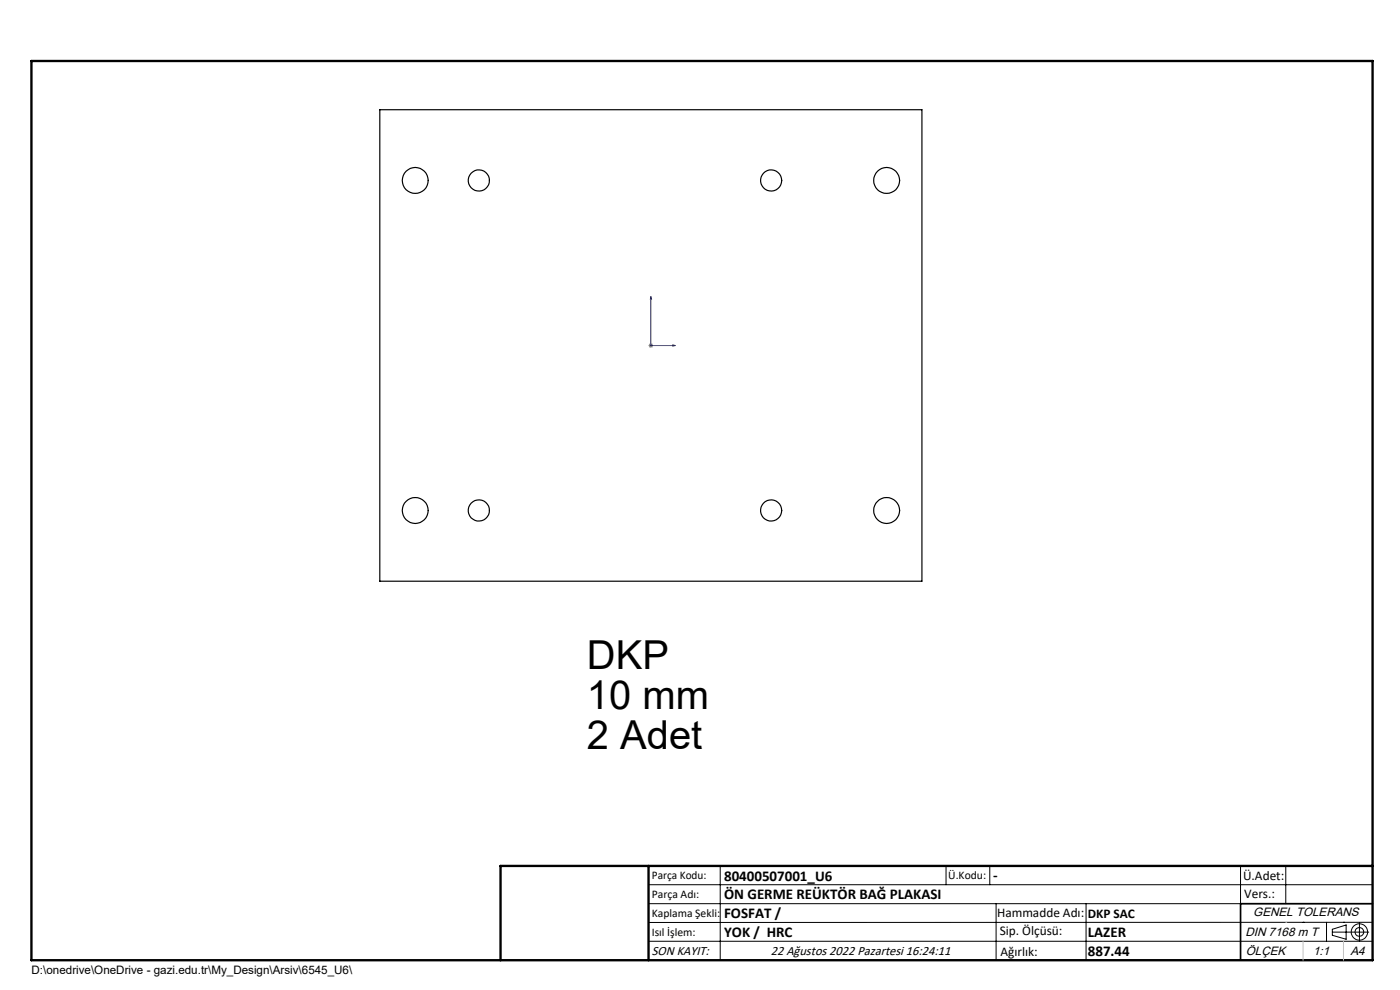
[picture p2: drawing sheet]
<svg xmlns="http://www.w3.org/2000/svg" width="297mm" height="210mm" viewBox="0 0 297 210" stroke-linecap="round" stroke-linejoin="round" font-family="sans-serif">
<g fill="none" stroke="#000" stroke-width=".21">
<path d="M137.6 187.7h153.6M137.6 191.7h153.6M137.6 199.7h153.6M152.8 183.7v20M200.7 183.7v4M210 183.7v4M211.3 191.7v12M230.4 191.7v12M263.2 183.7v20M272.8 183.7v8M276.4 195.6h.1M281.4 195.6v4.1"/>
<path d="M282.6 197.7h7.8M282.6 197.1l3-.9v3l-3-.8zM285 195.6h.1M288.4 195.8v3.8M291.2 195.6l-153.6 .1"/>
<circle cx="288.4" cy="197.7" r="1.74"/>
<circle cx="288.4" cy="197.7" r=".93"/>
</g>
<path d="M138.1 62.9v10.4h5.2M138.1 62.9l.1 .6h-.2zM142.7 73.2l.6 .1-.6 .1z" fill="none" stroke="#00f" stroke-width=".21"/>
<path d="M137.6 73.3h1M137.7 72.9l.7 .8M138.1 72.8v1M138.4 72.9l-.7 .8" fill="none" stroke="#808080" stroke-width=".21"/>
<path d="M106.2 203.7h185" fill="none" stroke="#000" stroke-width=".25"/>
<path d="M291.2 191.7h-28v12" fill="none" stroke="#000" stroke-width=".35"/>
<path d="M6.7 12.9h284.5v190.8h-284.5zM137.6 183.7v20M291.2 183.7h-185v20" fill="none" stroke="#000" stroke-width=".5"/>
<path d="M272.8 195.6h.1M276.4 199.7v4M285 199.7v4" fill="none" stroke="#c0c0c0" stroke-width=".21"/>
<path d="M142.7 73.2l.6 .1-.6 .1zM138.1 62.9l.1 .6h-.2z" fill="#00f"/>
<g fill="none" stroke="#000" stroke-width=".25">
<path d="M80.6 23.3h115v100h-115z"/>
<circle cx="88.1" cy="38.3" r="2.75"/>
<circle cx="101.6" cy="38.3" r="2.24"/>
<circle cx="163.6" cy="38.3" r="2.25"/>
<circle cx="188.1" cy="38.3" r="2.76"/>
<circle cx="88.1" cy="108.3" r="2.74"/>
<circle cx="101.6" cy="108.3" r="2.24"/>
<circle cx="163.6" cy="108.3" r="2.25"/>
<circle cx="188.1" cy="108.3" r="2.75"/>
</g>
<g font-size="8.5">
<text x="124.5" y="141.9">DKP</text>
<text x="124.5" y="150.4">10 mm</text>
<text x="124.5" y="158.9">2 Adet</text>
</g>
<g font-size="3.2">
<text x="153.6" y="186.8">80400507001_U6</text>
<text x="153.6" y="190.8">ÖN GERME REÜKTÖR BAĞ PLAKASI</text>
<text x="210.7" y="186.6">-</text>
<text x="153.6" y="194.8">FOSFAT /</text>
<text x="153.6" y="198.8">YOK / HRC</text>
<text x="230.8" y="198.7">LAZER</text>
<text x="230.8" y="202.8">887.44</text>
</g>
<g font-size="2.8">
<text x="263.7" y="186.7">Ü.Adet:</text>
<text x="263.9" y="190.5">Vers.:</text>
<text x="211.5" y="194.5">Hammadde Adı:</text>
<text x="230.8" y="194.7">DKP SAC</text>
<text x="138.3" y="202.6">SON KAYIT:</text>
<text x="163.5" y="202.6">22 Ağustos 2022 Pazartesi 16:24:11</text>
<text x="212.1" y="198.4">Sip. Ölçüsü:</text>
<text x="212.2" y="202.7">Ağırlık:</text>
</g>
<g font-size="2.6">
<text x="265.9" y="194.4">GENEL TOLERANS</text>
<text x="264.2" y="198.5">DIN 7168 m T</text>
<text x="264.3" y="202.6">ÖLÇEK</text>
<text x="278.5" y="202.6">1:1</text>
<text x="286.5" y="202.6">A4</text>
</g>
<g font-size="2.5">
<text x="138.3" y="186.4">Parça Kodu:</text>
<text x="138.3" y="190.5">Parça Adı:</text>
<text x="201.2" y="186.5">Ü.Kodu:</text>
<text x="138.3" y="194.5">Kaplama Şekli:</text>
<text x="138.3" y="198.6">Isıl İşlem:</text>
<text x="6.7" y="206.7">D:\onedrive\OneDrive - gazi.edu.tr\My_Design\Arsiv\6545_U6\</text>
</g>
</svg>
